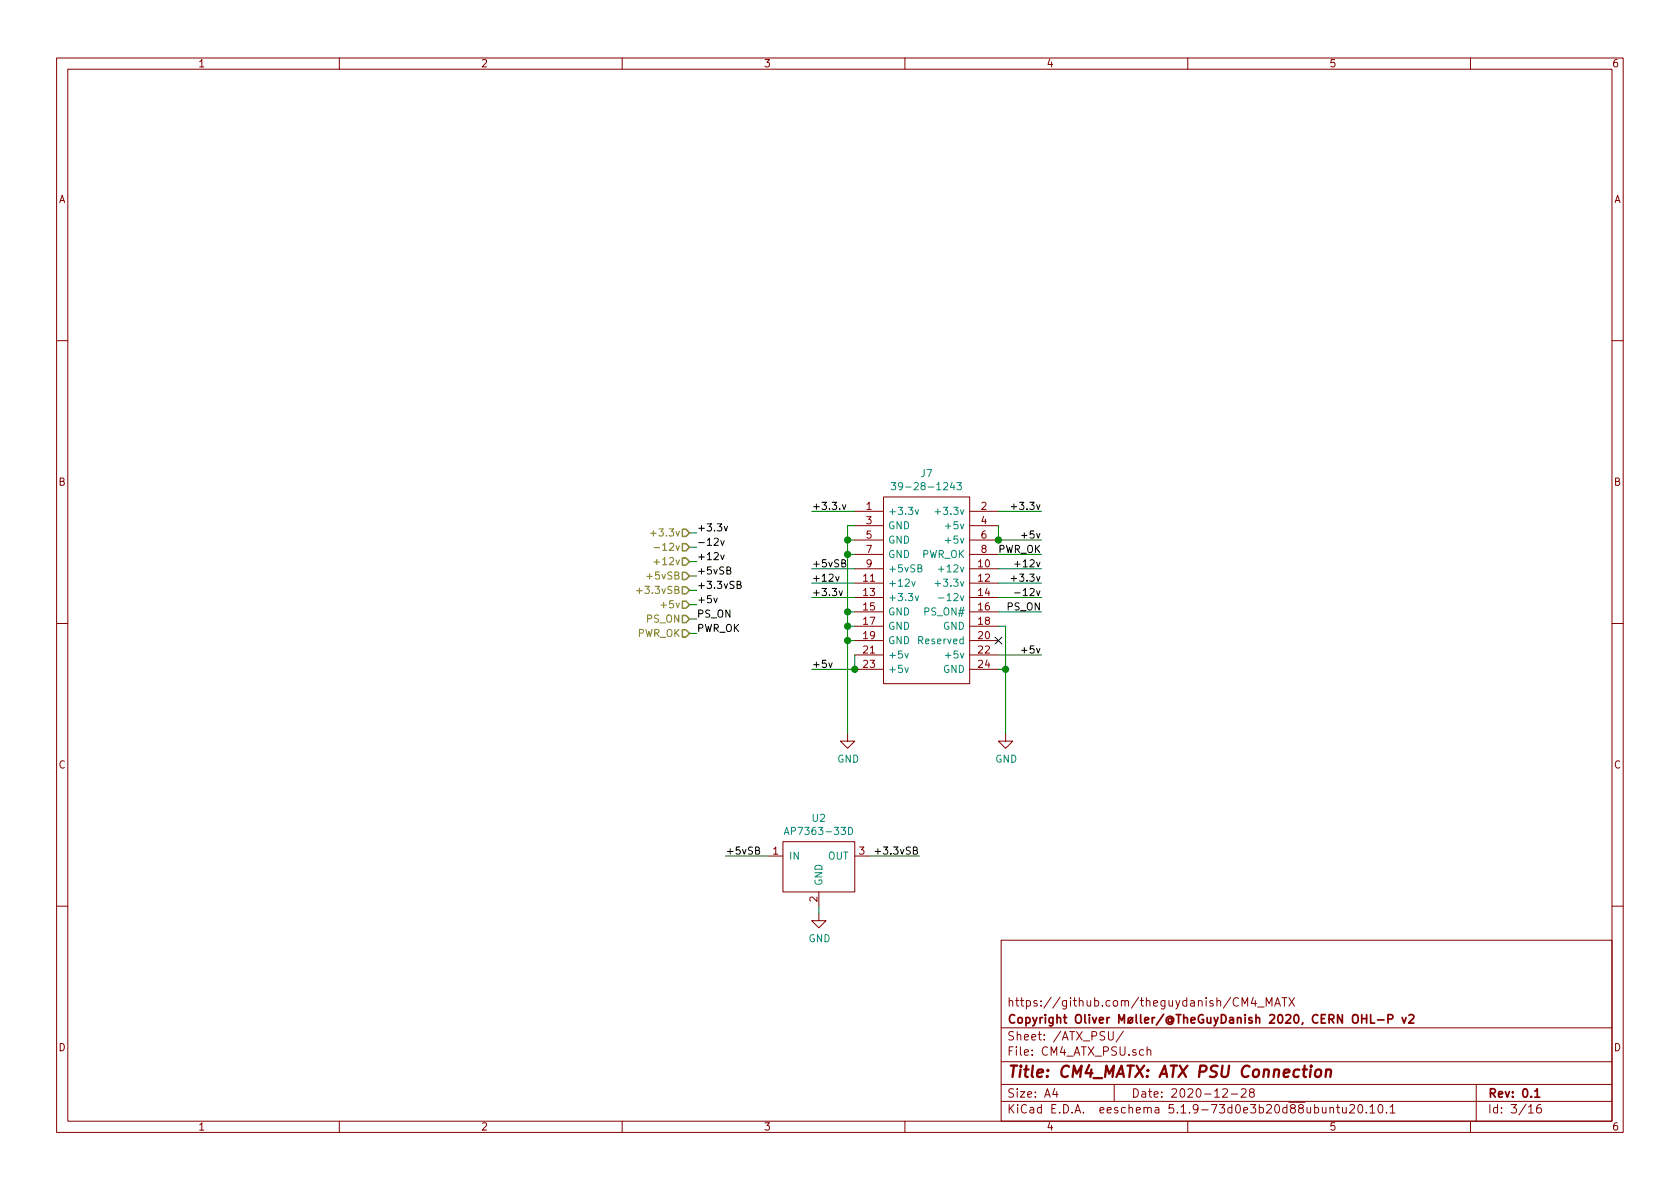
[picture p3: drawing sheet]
<svg xmlns="http://www.w3.org/2000/svg" width="297mm" height="210mm" viewBox="0 0 297 210" stroke-linecap="round" stroke-linejoin="round" font-family="sans-serif">
<g fill="none" stroke="#840000" stroke-width=".18">
<path d="M10 10.3h277v189.9h-277zM12 12.2h273v186.1h-273zM60 10.3v1.9M110 10.3v1.9M160 10.3v1.9M210 10.3v1.9M260 10.3v1.9M10 60.2h2M285 60.2h2M151.1 90.4h5.1M151.1 93h5.1M151.1 95.5h5.1"/>
<path d="M151.1 98h5.1M156.2 87.9h15.2v33h-15.2zM171.4 90.4h5.1M171.4 93h5.1M171.4 95.5h5.1M171.4 98h5.1M10 110.3h2M151.1 100.6h5.1M151.1 103.1h5.1M151.1 105.7h5.1M151.1 108.2h5.1M151.1 110.7h5.1"/>
<path d="M151.1 113.3h5.1M151.1 115.8h5.1M151.1 118.4h5.1M171.4 100.6h5.1M171.4 103.1h5.1M171.4 105.7h5.1M171.4 108.2h5.1M171.4 110.7h5.1M171.4 113.3h5.1M171.4 115.8h5.1M171.4 118.4h5.1M285 110.3h2"/>
<path d="M149.9 129.8v1.3h1.2l-1.2 1.2-1.3-1.2h1.3M177.8 129.8v1.3h1.3l-1.3 1.2-1.3-1.2h1.3M135.9 151.4h2.5M138.4 148.8h12.7v8.9h-12.7zM144.8 157.7v2.6M151.1 151.4h2.6M10 160.2h2M144.8 161.5v1.3h1.2l-1.2 1.3-1.3-1.3h1.3M177 166.3h108v32h-108zM219.6 177.9v-1.5l.5 1.1 .5-1.1v1.5M221.6 176.3l-.4 1.1h1M221.9 176.9v1"/>
<path d="M222.4 178.1h1.1M223.9 177.9v-1.5l.5 1.1 .5-1.1v1.5M225.4 177.9l.5-1.5 .5 1.5M225.5 177.5h.7M226.7 176.4h.8M227.1 176.4v1.5M227.9 176.4l1 1.5M228.9 176.4l-1 1.5M285 160.2h2M60 198.3v1.9M110 198.3v1.9M160 198.3v1.9"/>
<path d="M177 194.8h108M177 191.8h108M177 187.8h108M177 181.8h108M186.5 192.5l-.4 1h1M186.8 193v1M196 182.4v1.2l.3 .3 .5-.1v-1.4M197 191.8v3M198.6 182.3l-1.3 2M202.2 185.7l-.4-.1-.3 .3v.6l.3 .1 .4-.1M202.8 185.7h.1a.37 .37 0 0 1 .6 .1v.8M202.8 185.1v1.5"/>
<path d="M210 198.3v1.9M216.2 192.7l.2-.2h.4l.2 .5-.9 1h.9M217.7 193.5h1.1M219.5 192.7l.2-.2h.3l.3 .2v.3v.2l-.9 .8h.9M221.2 193.2l-.3-.3 .1-.2 .2-.2 .4 .1 .2 .2-.1 .2-.6 .2a.48 .48 0 0 0-.1 .7l.2 .1 .5-.1a.48 .48 0 0 0-.1-.7h-.1M235.2 196l.2-.2 .3 .1 .1 .9M235.2 195.8v1M236.3 195.8h.6M236.5 195.3v1.3l.4 .2M237.4 195.8v.8a.39 .39 0 0 0 .6 .1M238 195.8v1M238.7 195.5l.2-.2h.3l.2 .2 .1 .3-.1 .2-.8 .8h.9"/>
<path d="M240.3 195.4l.1-.1a.8 .8 0 0 1 .6 .8 .8 .8 0 0 1-.6 .7 1 1 0 0 1-.1-1.4zM241.6 196.7v.1M242.2 195.8l.4-.5v1.5M242.2 196.8h.9M243.8 195.5l.3-.2a.94 .94 0 0 1 0 1.5 .79 .79 0 0 1-.3-1.3zM245.1 196.7v.1M245.8 195.8l.4-.5v1.5M245.8 196.8h.8M260 198.3v1.9M261 191.8v6.5M270.3 195.8l.4-.5v1.5M270.3 196.8h.8"/>
<path d="M272.4 195.3a.62 .62 0 0 0-.7 .7l.1 .7 .2 .1 .5-.1v-.5l-.1-.2-.4-.1-.3 .3"/>
</g>
<path d="M241.6 179.4v1.5M242.3 179.4v1.5h.8M247.9 179.9l.4 1 .3-1M249.1 179.6l.2-.2h.4l.2 .2 .1 .3-1 1h1M240.8 180.1h.8M243.6 180.4h1.1M245.4 180.2l.7-.1 .2-.2-.1-.3-.2-.2h-.6v1.5M271.4 193l.4-.5v1.5M271.4 194h.8" fill="none" stroke="#840000" stroke-width=".3"/>
<path d="M231.8 188.4v.2l.1-.1-.1-.1v.2M232.7 189.3a.51 .51 0 0 1 .5-.2 .51 .51 0 0 1 .4 .4v.6a.56 .56 0 0 1-.6 .4 .56 .56 0 0 1-.5-.4zM234.5 189.3a.52 .52 0 0 1 .9 .1l-.2 1M234.5 189.1l-.1 1.3" fill="none" stroke="#840000" stroke-width=".41"/>
<g fill="none" stroke="#008484" stroke-width=".18">
<path d="M157.6 85.3h.8l-.4 .5 .3 .1v.6l-.2 .1-.5-.1M161.8 90.1l.3 .9 .3-.9M165.3 90.5h1M169.2 85.3h.8l-.4 .5 .3 .1v.7h-.5l-.2-.1M160 115.5l.3 .9 .3-.9M160 118.1l.3 .8 .3-.8M161.2 102.8l.3 .9 .3-.9M161.8 105.4l.3 .8 .3-.8M162.3 100.5l.5-.1 .2-.2-.1-.2-.6-.1v1.2h.5l.2-.1v-.3l-.3-.2M165.3 103.2h1M165.9 100.7h1M165.9 105.7h1"/>
<path d="M138.7 147.6l.4-1.3 .4 1.3M138.8 147.2h.6M150 146.3a.64 .64 0 0 1 .8 .6 .64 .64 0 0 1-.8 .7z"/>
</g>
<g fill="none" stroke="#008400" stroke-width=".18">
<path d="M121.9 94.2h1.3M121.9 96.8h1.3M121.9 99.3h1.3M143.5 90.4h7.6M149.9 95.5h1.2M149.9 98h1.2M151.1 93h-1.2v36.8M176.5 93v2.5h7.6M176.5 90.4h7.6M176.5 98h7.6M121.9 104.4h1.3M121.9 112h1.3"/>
<path d="M121.9 101.8h1.3M121.9 106.9h1.3M121.9 109.5h1.3M143.5 103.1h7.6M143.5 105.7h7.6M143.5 100.6h7.6M149.9 108.2h1.2M149.9 110.7h1.2M149.9 113.3h1.2M151.1 115.8v2.6h-7.6M176.5 103.1h7.6M176.5 115.8h7.6"/>
<path d="M176.5 118.4h1.3M176.5 105.7h7.6M176.5 108.2h7.6M176.5 100.6h7.6M176.5 110.7h1.3v19.1M128.3 151.4h7.6M153.7 151.4h8.9M144.8 160.3v1.2"/>
</g>
<path d="M115 94.3h1M115.6 99.4h1M115.6 96.8h1M112.6 104.5h.9M114.4 101.9h.9" fill="none" stroke="#848400" stroke-width=".18"/>
<path d="M120.6 93.6h.7l.6 .6-.6 .7h-.7zM120.6 98.7h.7l.6 .6-.6 .6h-.7zM120.6 96.1h.7l.6 .7-.6 .6h-.7zM120.6 103.8h.7l.6 .6-.6 .6h-.7zM120.6 106.3h.7l.6 .6-.6 .7h-.7zM120.6 101.2h.7l.6 .6-.6 .7h-.7zM120.6 108.8h.7l.6 .7-.6 .6h-.7zM120.6 111.4h.7l.6 .6-.6 .6h-.7z" fill="none" stroke="#848400" stroke-width=".25"/>
<g fill="none" stroke="#000" stroke-width=".18">
<path d="M127.4 95.6l.3 .8 .3-.8M127.4 98.1l.3 .9 .3-.9M128 93.1l.3 .8 .3-.8M148.8 99.6l.6-.1 .1-.2-.1-.2-.6-.1v1.2h.5l.2-.1 .1-.3-.3-.2M148.9 89.2l.4 .9 .3-.9M178.8 89.6h1M179.4 99.8h1M126.2 105.8l.3 .8 .3-.8M128.5 100.9l.6-.1 .1-.2-.1-.2-.6-.2v1.3h.5l.2-.1v-.3l-.3-.2M130.3 103.4l.6-.1v-.4l-.6-.1v1.3h.5l.3-.3v-.2l-.3-.2M146.5 117.2l.3 .8 .3-.8M147.8 101.9l.3 .9 .3-.9"/>
<path d="M148.4 104.5l.3 .8 .2-.8M178.8 102.3h1M179.4 104.8h1M133.6 150.4l.5-.1 .2-.2-.1-.2-.6-.1v1.2h.5l.2-.1v-.3l-.3-.2M154.7 150.6h1"/>
</g>
<g fill="#008400" stroke="#008400" stroke-width=".25">
<circle cx="149.9" cy="113.3" r=".51"/>
<circle cx="149.9" cy="108.2" r=".51"/>
<circle cx="149.9" cy="98" r=".51"/>
<circle cx="176.5" cy="95.5" r=".51"/>
<circle cx="151.1" cy="118.4" r=".51"/>
<circle cx="149.9" cy="110.7" r=".51"/>
<circle cx="177.8" cy="118.4" r=".51"/>
<circle cx="149.9" cy="95.5" r=".51"/>
</g>
<path d="M175.9 112.7l1.2 1.2M177.1 112.7l-1.2 1.2" fill="none" stroke="#000084" stroke-width=".18"/>
<text font-size="2.8" fill="#840000" x="178" y="190.5">Title: CM4_MATX: ATX PSU Connection</text>
<g font-size="2.1" fill="#840000">
<text x="178" y="178">https://github.com/theguydanish/CM4_MATX</text>
<text x="178" y="184">Sheet: /ATX_PSU/</text>
<text x="178" y="181">Copyright Oliver Møller/@TheGuyDanish 2020, CERN OHL-P v2</text>
<text x="178" y="186.7">File: CM4_ATX_PSU.sch</text>
<text x="178" y="196.9">KiCad E.D.A. eeschema 5.1.9-73d0e3b20d88ubuntu20.10.1</text>
<text x="178" y="194.1">Size: A4</text>
<text x="200" y="194.1">Date: 2020-12-28</text>
<text x="263" y="194.1">Rev: 0.1</text>
<text x="263" y="196.9">Id: 3/16</text>
</g>
<g font-size="1.8" fill="#840000">
<text x="35" y="11.9">1</text>
<text x="85" y="11.9">2</text>
<text x="135" y="11.9">3</text>
<text x="185" y="11.9">4</text>
<text x="235" y="11.9">5</text>
<text x="285" y="11.9">6</text>
<text x="10.4" y="35.9">A</text>
<text x="285.4" y="35.9">A</text>
<text x="10.4" y="85.9">B</text>
<text x="285.4" y="85.9">B</text>
<text x="153.2" y="90.2">1</text>
<text x="153.2" y="92.7">3</text>
<text x="153.2" y="95.2">5</text>
<text x="173.5" y="90.2">2</text>
<text x="173.5" y="92.7">4</text>
<text x="173.5" y="95.2">6</text>
<text x="153.2" y="97.8">7</text>
<text x="153.2" y="100.3">9</text>
<text x="173" y="100.3">10</text>
<text x="173.5" y="97.8">8</text>
<text x="152.7" y="102.9">11</text>
<text x="152.7" y="105.4">13</text>
<text x="152.7" y="107.9">15</text>
<text x="173" y="102.9">12</text>
<text x="173" y="105.4">14</text>
<text x="173" y="107.9">16</text>
<text x="152.7" y="110.5">17</text>
<text x="152.7" y="113">19</text>
<text x="173" y="110.5">18</text>
<text x="173" y="113">20</text>
<text x="152.7" y="115.6">21</text>
<text x="152.7" y="118.1">23</text>
<text x="173" y="115.6">22</text>
<text x="173" y="118.1">24</text>
<text x="10.4" y="135.9">C</text>
<text x="285.4" y="135.9">C</text>
<text x="136.7" y="151.1">1</text>
<text x="151.9" y="151.1">3</text>
<text x="144.5" y="159.5" transform="rotate(-90 144.5 159.5)">2</text>
<text x="10.4" y="185.9">D</text>
<text x="285.4" y="185.9">D</text>
<text x="35" y="199.9">1</text>
<text x="85" y="199.9">2</text>
<text x="135" y="199.9">3</text>
<text x="185" y="199.9">4</text>
<text x="235" y="199.9">5</text>
<text x="285" y="199.9">6</text>
</g>
<g font-size="1.8" fill="#008484">
<text x="159.3" y="86.7">39-28-1243</text>
<text x="162.9" y="84.4">J7</text>
<text x="157" y="91.1">+3.3v</text>
<text x="157" y="93.6">GND</text>
<text x="166.2" y="91.1">+3.3v</text>
<text x="167.7" y="93.6">+5v</text>
<text x="157" y="96.1">GND</text>
<text x="157" y="98.7">GND</text>
<text x="157" y="101.2">+5vSB</text>
<text x="162.9" y="98.7">PWR_OK</text>
<text x="166.7" y="101.2">+12v</text>
<text x="167.7" y="96.1">+5v</text>
<text x="157" y="103.8">+12v</text>
<text x="157" y="106.3">+3.3v</text>
<text x="166.2" y="103.8">+3.3v</text>
<text x="167.2" y="106.3">-12v</text>
<text x="157" y="108.8">GND</text>
<text x="157" y="111.4">GND</text>
<text x="157" y="113.9">GND</text>
<text x="162.7" y="113.9">Reserved</text>
<text x="163.7" y="108.8">PS_ON#</text>
<text x="166.8" y="111.4">GND</text>
<text x="157" y="116.5">+5v</text>
<text x="157" y="119">+5v</text>
<text x="166.8" y="119">GND</text>
<text x="167.7" y="116.5">+5v</text>
<text x="148" y="134.9">GND</text>
<text x="176" y="134.9">GND</text>
<text x="139.7" y="147.6">AP7363-33D</text>
<text x="143.7" y="145.3">U2</text>
<text x="139.4" y="152">IN</text>
<text x="146.4" y="152">OUT</text>
<text x="145.4" y="156.7" transform="rotate(-90 145.4 156.7)">GND</text>
<text x="143" y="166.6">GND</text>
</g>
<g font-size="1.8" fill="#848400">
<text x="115.9" y="94.9">+3.3v</text>
<text x="116.4" y="99.9">+12v</text>
<text x="116.9" y="97.4">-12v</text>
<text x="113.5" y="105">+3.3vSB</text>
<text x="114.9" y="102.5">+5vSB</text>
<text x="117.4" y="107.6">+5v</text>
<text x="112.6" y="112.6">PWR_OK</text>
<text x="114.4" y="110.1">PS_ON</text>
</g>
<g font-size="1.8">
<text x="123.2" y="94">+3.3v</text>
<text x="143.5" y="90.2">+3.3.v</text>
<text x="179.7" y="90.2">+3.3v</text>
<text x="181.2" y="95.2">+5v</text>
<text x="123.2" y="96.5">-12v</text>
<text x="123.2" y="99.1">+12v</text>
<text x="123.2" y="101.6">+5vSB</text>
<text x="143.5" y="100.3">+5vSB</text>
<text x="176.4" y="97.8">PWR_OK</text>
<text x="180.2" y="100.3">+12v</text>
<text x="123.2" y="104.1">+3.3vSB</text>
<text x="123.2" y="106.7">+5v</text>
<text x="143.5" y="102.9">+12v</text>
<text x="143.5" y="105.4">+3.3v</text>
<text x="178.2" y="107.9">PS_ON</text>
<text x="179.7" y="102.9">+3.3v</text>
<text x="180.6" y="105.4">-12v</text>
<text x="123.2" y="111.8">PWR_OK</text>
<text x="123.2" y="109.2">PS_ON</text>
<text x="143.5" y="118.1">+5v</text>
<text x="181.2" y="115.6">+5v</text>
<text x="128.3" y="151.1">+5vSB</text>
<text x="155.6" y="151.1">+3.3vSB</text>
</g>
</svg>
